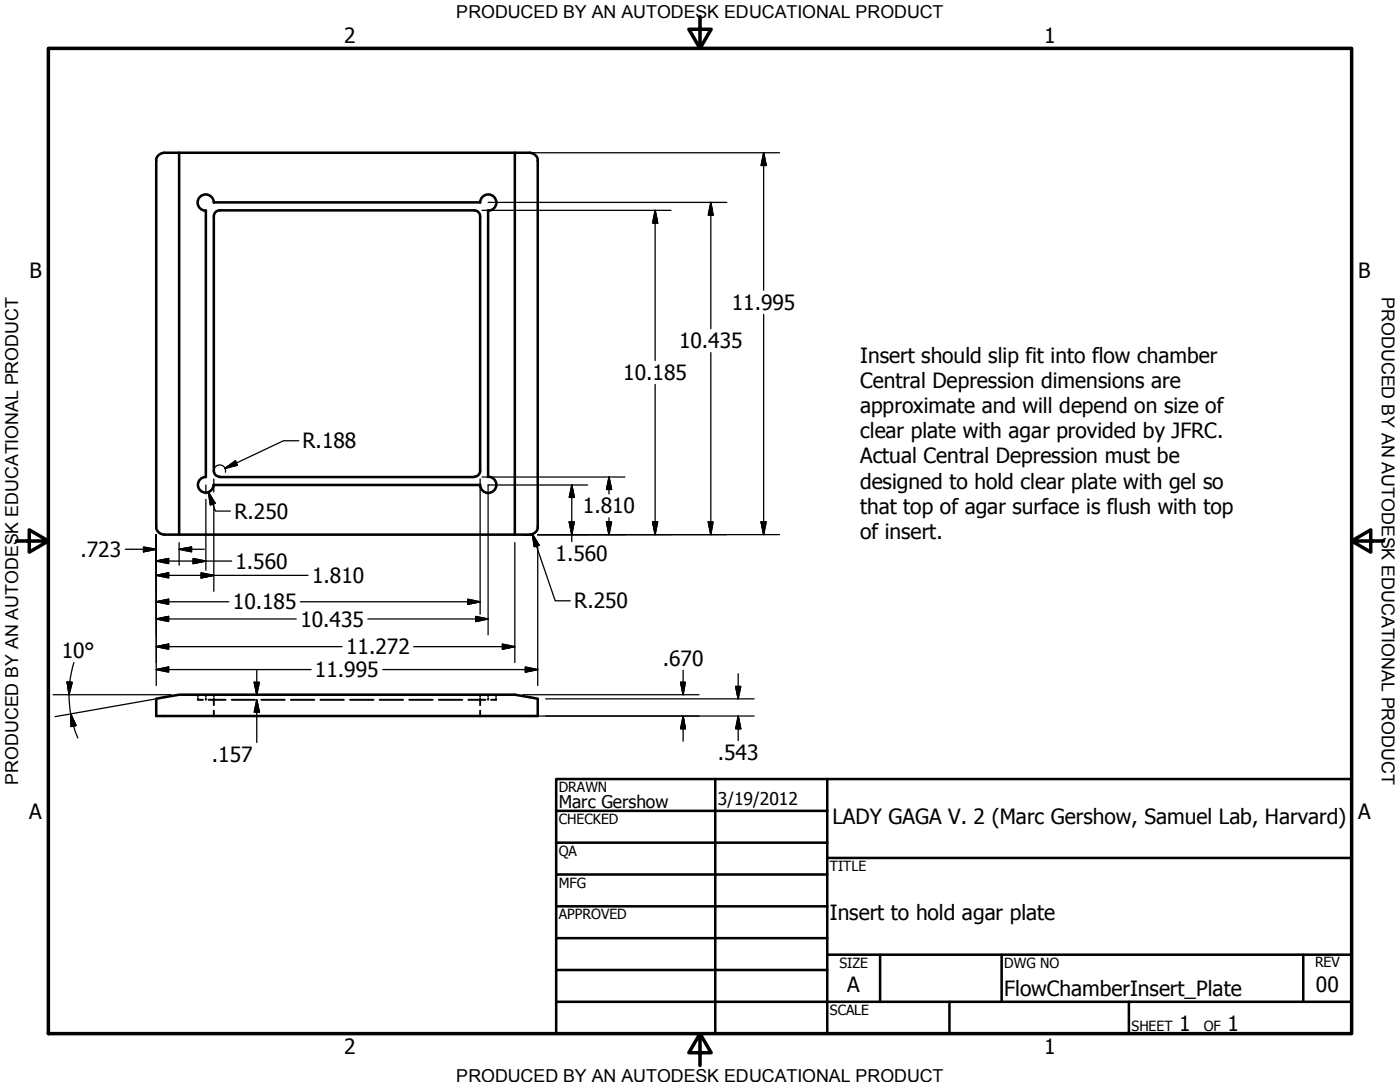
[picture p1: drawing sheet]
<svg xmlns="http://www.w3.org/2000/svg" width="279mm" height="216mm" viewBox="0 0 279 216" stroke-linecap="round" stroke-linejoin="round" font-family="sans-serif">
<!-- layer: Visible (ANSI) -->
<g fill="none" stroke="#000" stroke-width=".51">
<path d="M31.7 30.9l1.1-.4h3v76.2h-3l-.7-.2a1.49 1.49 0 0 1-.9-1.4v-73a1.3 1.3 0 0 1 .5-1.2zM35.8 30.5h66.9M41.1 42v53.2a1.56 1.56 0 0 0-1.6 1.5 1.56 1.56 0 0 0 1.6 1.6 1.56 1.56 0 0 0 1.5-1.6M42.7 40.4a1.62 1.62 0 0 0-1.6-1.6 1.62 1.62 0 0 0-1.7 1.6 1.62 1.62 0 0 0 1.7 1.6M42.7 40.4h53.1M43.8 42h50.8M43.8 42a1.17 1.17 0 0 0-1.1 1.1v50.9M94.6 42a1.17 1.17 0 0 1 1.2 1.1v50.9M95.8 40.4a1.62 1.62 0 0 1 1.6-1.6 1.62 1.62 0 0 1 1.7 1.6 1.62 1.62 0 0 1-1.7 1.6M97.4 42v53.2M42.7 96.8h53.1M42.7 93.9a1.17 1.17 0 0 0 1.1 1.2"/>
<path d="M43.8 95.2h50.8M95.8 93.9a1.17 1.17 0 0 1-1.2 1.2M97.4 95.1a1.62 1.62 0 0 1 1.7 1.6 1.62 1.62 0 0 1-1.7 1.7 1.62 1.62 0 0 1-1.6-1.7M35.8 106.7h69.9l.7-.2a1.49 1.49 0 0 0 .9-1.4v-73a1.59 1.59 0 0 0-1.6-1.6h-3v76.2M31.2 139.4l4.6-.8h66.9l4.6 .8v3.5h-76.1z"/>
</g>
<!-- layer: Hidden (ANSI) -->
<g fill="none" stroke="#000" stroke-width=".38">
<path d="M39.5 139.3v.3h1M39.5 138.6v.3M41.1 138.6v.3M41.1 139.3v.3M41.6 139.6h3.4M42.7 138.6v.3M42.7 139.3v1.4M46.2 139.6h4.7M52.1 139.6h4.7M58 139.6h4.7M63.9 139.6h4.7M69.8 139.6h4.7"/>
<path d="M75.8 139.6h4.7M81.7 139.6h4.7M87.6 139.6h4.7M93.5 139.6h3.4M95.8 138.6v.3M95.8 139.3v1.4M97.4 138.6v.3M97.4 139.3v.3M99 139.3v.3h-1M99 138.6v.3M42.7 141.8v1.1M95.8 141.8v1.1"/>
</g>
<!-- layer: Border (ANSI) -->
<path d="M9.7 9.7h260v196.5h-260zM139.7 3.3v6.4l-2.2-3.9h4.4l-2.2 3.9M3.3 107.9h6.4l-3.9-2.2v4.5l3.9-2.3M269.7 107.9l3.9 2.3v-4.5l-3.9 2.2h6.4M139.7 206.2l2.2 3.9h-4.4l2.2-3.9v6.4" fill="none" stroke="#000" stroke-width=".7"/>
<!-- layer: Title (ANSI) -->
<g fill="none" stroke="#000" stroke-width=".51">
<path d="M111 155.4h158.7v50.8h-158.7zM142.7 155.4v50.8M165.1 155.4v50.8M111 161.8h54.1M111 168.1h54.1M111 174.5h54.1M165.1 171.2h104.6M111 180.8h54.1M111 187.2h54.1M111 193.5h54.1M111 199.9h158.7M165.1 190.5h104.6"/>
<path d="M175.6 190.5v9.4M189.5 199.9v6.3M199.9 190.5v9.4M225.3 199.9v6.3M260.1 190.5v9.4"/>
</g>
<!-- layer: Dimension (ANSI) -->
<g fill="none" stroke="#000" stroke-width=".25">
<path d="M104.3 30.5h51.3M152.4 30.5l.5 2.5h-1zM152.4 30.5v27.4M96.2 42h37.7M97.4 40.4h47.6M130.7 42l.6 2.5h-1.1zM130.7 42v29.9M141.9 40.4l.4 2.5h-.9zM141.9 40.4v25.2M130.7 76.7v30M141.9 70.4v36.3M152.4 62.7v44"/>
<path d="M41.1 96.8v1.8M41.1 99.6v14.2M41.6 98.2l1.3 2.2-.9 .4zM41.6 98.2l1.4 3.8h3M42.7 95.6v2.6M42.7 93.9a1.17 1.17 0 0 1 1.3-1.1 1.17 1.17 0 0 1 1 1.4M44.9 93.5l2.1-1.6 .4 .9zM59.6 87.9h-3l-11.7 5.6M95.8 95.6v27M96.2 95.2h28.5M114.1 96.8l.5 2.5h-1zM114.1 96.8v11.3"/>
<path d="M117.3 96.8h-19.9v29.9M121.5 95.2l.5 2.5h-1zM121.5 95.2v3.4M25 109.6h6.2M28.6 109.2l2.6 .4-2.6 .5zM31.2 112l2.5-.6v1.1zM31.2 114.8l2.5-.5v1zM31.2 106.7v30.1M31.2 112h15M31.2 114.8h30.3M35.8 109.6l2.4-.4v.9zM35.8 109.6h5"/>
<path d="M35.8 108.3v4.5M38.5 111.4l2.6 .6-2.6 .5zM40.1 114.3l2.6 .5-2.6 .5zM42.7 100.4v17.6M93.3 119.6l2.5 .5-2.5 .5zM102.7 108.3v23.9M104.3 106.7h2M106.2 106.6l1.4 2.2-1 .3zM106.2 106.6l4.6 13.3h3M107.3 108.8v28M107.3 106.7h48.3M113.6 104.1h1l-.5 2.6z"/>
<path d="M121 104.1h1l-.5 2.6zM121.5 103.3v3.4M130.2 104.1h1.1l-.6 2.6zM141.4 104.1h.9l-.4 2.6zM151.9 104.1h1l-.5 2.6zM10.6 138.6h23.6M13.4 136.1h1l-.6 2.5zM13.8 138.7l.3 3.8M14.7 132.2l-.7 3.4-.2 3M31.2 129l2.5-.5v1zM31.2 133.6l2.5-.5v1zM31.2 120.1l2.5-.5v1z"/>
<path d="M31.2 123.5l2.5-.5v1zM31.2 129h37.1M31.2 133.6h30.9M31.2 139.4l-20.2 3.6M31.2 120.1h14.5M31.2 123.5h27.9M50.7 136.1h1.1l-.6 2.5zM51.2 139.6l.6 2.5h-1.1zM51.2 139.6v8.5M51.2 133.6v5M59.9 120.1h35.9M73.4 123.5h24"/>
<path d="M76.4 133.6h30.9M82.5 129h20.2M94.9 123l2.5 .5-2.5 .5zM100.3 128.5l2.4 .5-2.4 .5zM104.3 138.6h35.2M104.8 133.1l2.5 .5-2.5 .5zM108.9 139.4h41.6M135.8 136.1h1l-.5 2.5zM136.3 133.7v4.9M146.8 137h1l-.5 2.4zM147.3 134.4v5M14.1 142.4l1.1 2.4-1 .2z"/>
<path d="M14.1 142.4l.6 2.5 .8 2.4M107.3 142.9h43.2M136.3 142.9l.5 2.5h-1zM136.3 142.9v5M147.3 142.9l.5 2.5h-1zM147.3 142.9v4.9"/>
</g>
<g fill="#000" stroke="#000" stroke-width=".25">
<path d="M152.4 30.5l.5 2.5zM152.4 30.5l.5 2.5h-1zM130.7 42l.6 2.5zM130.7 42l.6 2.5h-1.1zM141.9 40.4l.4 2.5zM141.9 40.4l.4 2.5h-.9zM44.9 93.5l2.1-1.6zM44.9 93.5l2.1-1.6 .4 .9zM114.1 96.8l.5 2.5zM114.1 96.8l.5 2.5h-1zM121.5 95.2l.5 2.5zM121.5 95.2l.5 2.5h-1z"/>
<path d="M28.6 110.1l2.6-.5zM28.6 109.2l2.6 .4-2.6 .5zM31.2 112l2.5-.6zM31.2 112l2.5-.6v1.1zM31.2 114.8l2.5-.5zM31.2 114.8l2.5-.5v1zM31.2 120.1l2.5-.5zM31.2 120.1l2.5-.5v1zM35.8 109.6l2.4-.4zM35.8 109.6l2.4-.4v.9zM38.5 112.5l2.6-.5zM38.5 111.4l2.6 .6-2.6 .5z"/>
<path d="M40.1 115.3l2.6-.5zM40.1 114.3l2.6 .5-2.6 .5zM41.6 98.2l1.3 2.2zM41.6 98.2l1.3 2.2-.9 .4zM106.2 106.6l1.4 2.2zM106.2 106.6l1.4 2.2-1 .3zM113.6 104.1l.5 2.6zM113.6 104.1h1l-.5 2.6zM121 104.1l.5 2.6zM121 104.1h1l-.5 2.6zM130.2 104.1l.5 2.6zM130.2 104.1h1.1l-.6 2.6z"/>
<path d="M141.4 104.1l.5 2.6zM141.4 104.1h.9l-.4 2.6zM151.9 104.1l.5 2.6zM151.9 104.1h1l-.5 2.6zM13.4 136.1l.4 2.5zM13.4 136.1h1l-.6 2.5zM31.2 129l2.5-.5zM31.2 129l2.5-.5v1zM31.2 133.6l2.5-.5zM31.2 133.6l2.5-.5v1zM31.2 123.5l2.5-.5zM31.2 123.5l2.5-.5v1z"/>
<path d="M50.7 136.1l.5 2.5zM50.7 136.1h1.1l-.6 2.5zM93.3 120.6l2.5-.5zM93.3 119.6l2.5 .5-2.5 .5zM94.9 124l2.5-.5zM94.9 123l2.5 .5-2.5 .5zM100.3 129.5l2.4-.5zM100.3 128.5l2.4 .5-2.4 .5zM104.8 134.1l2.5-.5zM104.8 133.1l2.5 .5-2.5 .5zM135.8 136.1l.5 2.5zM135.8 136.1h1l-.5 2.5z"/>
<path d="M146.8 137l.5 2.4zM146.8 137h1l-.5 2.4zM14.1 142.4l1.1 2.4zM14.1 142.4l1.1 2.4-1 .2zM51.2 139.6l.6 2.5zM51.2 139.6l.6 2.5h-1.1zM136.3 142.9l.5 2.5zM136.3 142.9l.5 2.5h-1zM147.3 142.9l.5 2.5zM147.3 142.9l.5 2.5h-1z"/>
</g>
<g font-size="4.2">
<text x="68.7" y="8.6">2</text>
<text x="208.4" y="8.6">1</text>
<text x="5.9" y="55.5">B</text>
<text x="271.1" y="55.5">B</text>
<text x="146" y="61.8">11.995</text>
<text x="135.5" y="69.5">10.435</text>
<text x="124.4" y="75.8">10.185</text>
<text x="171.6" y="72.4">Insert should slip fit into flow chamber</text>
<text x="171.6" y="77.4">Central Depression dimensions are</text>
<text x="171.6" y="82.4">approximate and will depend on size of</text>
<text x="60.4" y="89.5">R.188</text>
<text x="171.6" y="87.4">clear plate with agar provided by JFRC.</text>
<text x="171.6" y="92.5">Actual Central Depression must be</text>
<text x="171.6" y="97.5">designed to hold clear plate with gel so</text>
<text x="46.8" y="103.5">R.250</text>
<text x="116.3" y="102.4">1.810</text>
<text x="171.6" y="102.6">that top of agar surface is flush with top</text>
<text x="171.6" y="107.6">of insert.</text>
<text x="16.1" y="111.1">.723</text>
<text x="47" y="113.5">1.560</text>
<text x="110.9" y="112">1.560</text>
<text x="62.3" y="116.3">1.810</text>
<text x="46.5" y="121.6">10.185</text>
<text x="59.9" y="125">10.435</text>
<text x="114.6" y="121.4">R.250</text>
<text x="12.3" y="131.3">10°</text>
<text x="69.1" y="130.6">11.272</text>
<text x="62.9" y="135.1">11.995</text>
<text x="132.3" y="132.8">.670</text>
<text x="42.3" y="152">.157</text>
<text x="143.3" y="151.7">.543</text>
<text x="5.8" y="163.4">A</text>
<text x="166.1" y="164.5">LADY GAGA V. 2 (Marc Gershow, Samuel Lab, Harvard)</text>
<text x="271" y="163.4">A</text>
<text x="165.6" y="183.5">Insert to hold agar plate</text>
<text x="169.1" y="198">A</text>
<text x="262.6" y="198">00</text>
<text x="200.4" y="198.8">FlowChamberInsert_Plate</text>
<text x="235.3" y="205.7">1</text>
<text x="245" y="205.7">1</text>
<text x="68.7" y="210.3">2</text>
<text x="208.4" y="210.3">1</text>
</g>
<g font-size="3.6">
<text x="91.1" y="3.6">PRODUCED BY AN AUTODESK EDUCATIONAL PRODUCT</text>
<text x="275.8" y="59.3" transform="rotate(90 275.8 59.3)">PRODUCED BY AN AUTODESK EDUCATIONAL PRODUCT</text>
<text x="3.6" y="156.6" transform="rotate(-90 3.6 156.6)">PRODUCED BY AN AUTODESK EDUCATIONAL PRODUCT</text>
<text x="91.1" y="215.9">PRODUCED BY AN AUTODESK EDUCATIONAL PRODUCT</text>
</g>
<g font-size="3.5">
<text x="111.5" y="161.2">Marc Gershow</text>
<text x="143.3" y="160.7">3/19/2012</text>
</g>
<g font-size="2.8">
<text x="111.5" y="158">DRAWN</text>
<text x="111.5" y="164.4">CHECKED</text>
<text x="111.5" y="170.8">QA</text>
<text x="165.6" y="173.7">TITLE</text>
<text x="111.5" y="177.1">MFG</text>
<text x="111.5" y="183.5">APPROVED</text>
<text x="167.5" y="193.1">SIZE</text>
<text x="200.4" y="193.1">DWG NO</text>
<text x="262.4" y="193">REV</text>
<text x="165.6" y="202.5">SCALE</text>
<text x="225.8" y="205.7">SHEET</text>
<text x="240.2" y="205.7">OF</text>
</g>
</svg>
